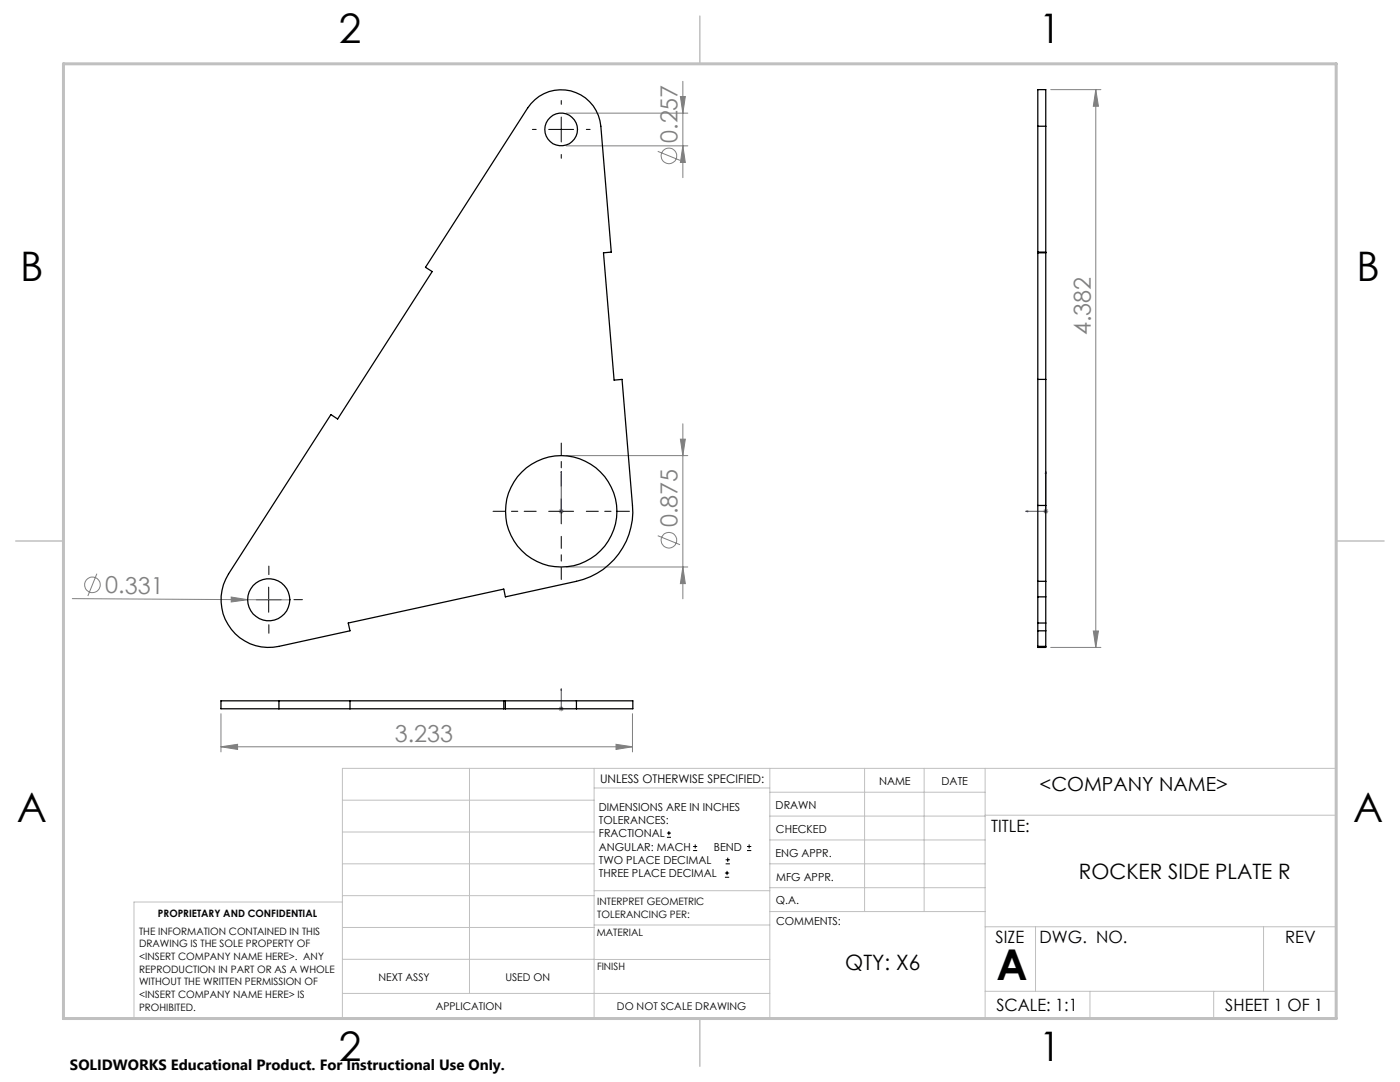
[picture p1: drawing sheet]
<svg xmlns="http://www.w3.org/2000/svg" width="279mm" height="216mm" viewBox="0 0 279 216" stroke-linecap="round" stroke-linejoin="round" font-family="sans-serif">
<g fill="none" stroke="#808080" stroke-width=".2">
<path d="M135.8 19.3h1l-.5 3.3zM136.3 16.2v19.3M209.7 17.9h10M218.7 17.9l.5 3.3h-1zM218.7 17.9v111.3M113 22.6h24.3M113 29.1h24.3M131.3 30.2l4.4 1.8M136.3 29.1l.5 3.3h-1zM113 90.9h24.3M135.8 87.6h1l-.5 3.3zM136.3 84.6v34.9"/>
<path d="M14.4 119.5l35 .2M19.3 114.5l-1.8 4.4M46.1 119.1l3.3 .6-3.3 .4zM49.4 119.7h8.5M111.5 102h1M111.7 101.7l.7 .7M112 101.5v1.1M112.4 101.7l-.7 .7M113 113.1h24.3M131.3 106.9l4.4 1.8M136.3 113.1l.5 3.4h-1zM208.2 102h1"/>
<path d="M208.4 101.7l.7 .7M208.7 101.5v1.1M209.1 101.7l-.7 .7M209.7 129.2h10M218.2 125.9h1l-.5 3.3zM44.1 149l3.3-.5v1zM44.1 142.4v7.6M44.1 149h82.1M111.5 141.4h1M111.7 141.1l.7 .7M112 140.9v1M112.4 141.1l-.7 .7"/>
<path d="M122.9 148.5l3.3 .5-3.3 .5zM126.2 142.4v7.6"/>
<circle cx="133.5" cy="31.1" r="1.56"/>
<circle cx="18.5" cy="116.7" r="1.55"/>
<circle cx="133.5" cy="107.8" r="1.56"/>
</g>
<g fill="none" stroke="#000" stroke-width=".2">
<path d="M109.5 25.8h5M112 23.4v4.9M112 99.6v4.9M51.2 119.7h4.9M53.6 117.2v5M109.5 102h5M133.1 167.1h.8M133.1 166.2h.8M133.5 165.8v.9M138.3 169.7h.8M138.3 168.9h.8M138.7 168.5v.8"/>
<path d="M144.7 175h.8M144.7 174.2h.8M144.8 172.4h.9M144.8 171.6h.9M145.1 173.8v.8M145.2 171.1v.9M149.1 169.7h.8M149.1 168.9h.8M149.5 168.5v.8"/>
</g>
<path d="M112 94.1v.4v-.4M112 94.1v7.9M208.7 94.1v7.9h-4M208.7 94.1l.1 .4h-.2zM112 102v.1zM112 102h.1M204.7 102h.4v.1zM112 137.4v.4v-.4M112 137.4v4M112 141.3v.2zM112 141.4h.1" fill="none" stroke="#00f" stroke-width=".2"/>
<path d="M112 97v-8.6M107 102h-8.6M112 107v8.6M117 102h8.6" fill="none" stroke="#000" stroke-width=".2" stroke-dasharray="15.2 1.3 1.3 1.3" stroke-dashoffset="12.8"/>
<path d="M107 25.8h-.8M112 20.8v-.7M112 30.8v.8M117 25.8h.8M48.7 119.7h-1.7M53.7 114.7v-1.7M58.7 119.7h1.7M53.7 124.7v1.7" fill="none" stroke="#000" stroke-width=".2" stroke-dasharray="15.2 1.3 1.3 1.3"/>
<g fill="none" stroke="#c0c0c0" stroke-width=".2">
<path d="M68.3 159.7h50.3M93.7 153.3v44.9M118.6 153.3v49.9M118.6 157.2h35M153.6 153.3v49.9M153.6 158.1h43M172.5 153.3v28.6M184.4 153.3v28.6M196.6 153.3v49.9M68.3 180h-41.6v23.2h240v-49.9h-198.4v49.9M68.3 166h50.3M68.3 178.7h50.3"/>
<path d="M68.3 172.4h50.3M118.6 177.7h35M153.6 162.8h43M153.6 177.1h43M153.6 172.4h43M153.6 167.6h43M196.6 162.7h70.1M68.3 198.2h85.3M68.3 191.4l85.3 .1M68.3 185.1h50.3M118.6 184.6h35M153.6 181.9h43"/>
<path d="M196.6 184.9h70.1M196.6 197.8h70.1M206.7 184.9v12.9M217.5 197.8v5.4M242.2 197.8v5.4M252.2 184.9v12.9"/>
</g>
<path d="M139.7 3.2v9.5M3.1 107.9h9.6M266.7 107.9h9.5M139.7 203.2v9.6" fill="none" stroke="#c0c0c0" stroke-width=".3"/>
<path d="M12.7 12.7h254v190.5h-254z" fill="none" stroke="#c0c0c0" stroke-width=".6"/>
<g fill="#00f">
<path d="M112 102v.1zM112 94.1v.4z"/>
<path d="M204.7 102l.4 .1v-.1zM208.7 94.1l-.1 .4h.2z"/>
<path d="M112 137.4v.4zM112 141.3v.2z"/>
</g>
<g fill="#808080">
<path d="M46.1 119.1l3.3 .6-3.3 .4z"/>
<path d="M44.1 149l3.3-.5v1zM122.9 148.5l3.3 .5-3.3 .5z"/>
<path d="M135.8 19.3h1l-.5 3.3zM136.3 29.1l.5 3.3h-1zM135.8 87.6h1l-.5 3.3zM136.3 113.1l.5 3.4h-1zM218.7 17.9l.5 3.3h-1zM218.2 125.9h1l-.5 3.3z"/>
</g>
<g fill="none" stroke="#000" stroke-width=".25">
<path d="M106 20.7a7.9 7.9 0 0 1 8.4-2.4 7.9 7.9 0 0 1 5.5 6.9l2.1 25.1-1.6 .1 2.2 25.4 1.5-.1 2.1 25.2a14.3 14.3 0 0 1-11.2 15.1l-14.1 3.1-.4-1.6-31 6.8 .3 1.6-14.1 3.1a9.5 9.5 0 0 1-9.9-3.9 9.5 9.5 0 0 1-.2-10.6l20.4-31.8 1.4 .9 18.9-29.4-1.4-.9zM207.1 25.2v-7.3h1.6v7.3M207.1 25.2v75.7M207.1 25.2h1.6M208.7 25.2v75.7M207.1 50.4h1.6M207.1 50.3h1.6M207.1 75.7h1.6M207.1 100.9v15.1M207.1 116h1.6M207.1 100.9h1.6M207.1 116v13"/>
<path d="M207.1 119.1h1.6M208.7 100.9v15.1M208.7 116v13M55.7 139.8h-11.6v1.6h11.6M55.7 139.8v1.6M55.7 139.8h59.3M69.8 139.8v1.6M100.5 139.8v1.6M100.9 139.8v1.6M115 139.8h11.3v1.6h-11.3M115 139.8v1.6M207.1 129v.2h1.6v-.2"/>
<path d="M207.1 124.3h1.6M207.1 125.9h1.6M207.1 129h1.6M55.7 141.4h59.3"/>
<circle cx="112" cy="25.8" r="3.3"/>
<circle cx="53.7" cy="119.7" r="4.2"/>
<circle cx="112" cy="102" r="11.1"/>
</g>
<text font-size="8.5" x="198.9" y="195.5">A</text>
<g font-size="8.1">
<text x="67.6" y="8.5">2</text>
<text x="207.3" y="8.5">1</text>
<text x="4" y="56.2">B</text>
<text x="270.7" y="56.2">B</text>
<text x="3.3" y="164.1">A</text>
<text x="270" y="164.1">A</text>
<text x="67.6" y="211.7">2</text>
<text x="207.3" y="211.7">1</text>
</g>
<g font-size="4.7" fill="#808080">
<text x="135.2" y="28.5" transform="rotate(-90 135.2 28.5)">0.257</text>
<text x="217.7" y="66.9" transform="rotate(-90 217.7 66.9)">4.382</text>
<text x="135.2" y="105.2" transform="rotate(-90 135.2 105.2)">0.875</text>
<text x="21" y="118.4">0.331</text>
<text x="78.8" y="148">3.233</text>
</g>
<g font-size="4.2">
<text x="215.3" y="175.3">ROCKER SIDE PLATE R</text>
<text x="168.7" y="193.5">QTY: X6</text>
</g>
<text font-size="3.9" x="207.5" y="157.8">&lt;COMPANY NAME&gt;</text>
<g font-size="3.4">
<text x="197.8" y="166">TITLE:</text>
<text x="198.7" y="188.1">SIZE</text>
<text x="207.5" y="188.1">DWG. NO.</text>
<text x="256.5" y="188.2">REV</text>
<text x="198.8" y="201.7">SCALE: 1:1</text>
<text x="244.5" y="201.7">SHEET 1 OF 1</text>
</g>
<text font-size="3" x="14" y="213.5">SOLIDWORKS Educational Product. For Instructional Use Only.</text>
<text font-size="2.4" x="119.8" y="156.2">UNLESS OTHERWISE SPECIFIED:</text>
<g font-size="2.2">
<text x="119.5" y="161.8">DIMENSIONS ARE IN INCHES</text>
<text x="154.8" y="161.4">DRAWN</text>
<text x="175.4" y="156.6">NAME</text>
<text x="187.9" y="156.7">DATE</text>
<text x="119.5" y="164.4">TOLERANCES:</text>
<text x="119.5" y="167.1">FRACTIONAL</text>
<text x="154.9" y="166.3">CHECKED</text>
<text x="119.5" y="169.7">ANGULAR: MACH</text>
<text x="119.5" y="172.4">TWO PLACE DECIMAL</text>
<text x="142.5" y="169.7">BEND</text>
<text x="154.8" y="170.9">ENG APPR.</text>
<text x="119.5" y="175">THREE PLACE DECIMAL</text>
<text x="154.9" y="175.7">MFG APPR.</text>
<text x="154.9" y="180.4">Q.A.</text>
<text x="154.9" y="184.6">COMMENTS:</text>
</g>
<g font-size="2.1">
<text x="75.5" y="195.7">NEXT ASSY</text>
<text x="100.9" y="195.7">USED ON</text>
<text x="86.9" y="201.5">APPLICATION</text>
<text x="123.1" y="201.6">DO NOT SCALE DRAWING</text>
</g>
<g font-size="2">
<text x="31.5" y="182.9">PROPRIETARY AND CONFIDENTIAL</text>
<text x="119.2" y="180.6">INTERPRET GEOMETRIC</text>
<text x="119.2" y="183.1">TOLERANCING PER:</text>
<text x="27.8" y="186.5">THE INFORMATION CONTAINED IN THIS</text>
<text x="27.8" y="189">DRAWING IS THE SOLE PROPERTY OF</text>
<text x="27.8" y="191.6">&lt;INSERT COMPANY NAME HERE&gt;. ANY</text>
<text x="119.1" y="186.7">MATERIAL</text>
<text x="27.8" y="194.1">REPRODUCTION IN PART OR AS A WHOLE</text>
<text x="27.8" y="196.6">WITHOUT THE WRITTEN PERMISSION OF</text>
<text x="119.1" y="193.5">FINISH</text>
<text x="27.8" y="199.1">&lt;INSERT COMPANY NAME HERE&gt; IS</text>
<text x="27.8" y="201.7">PROHIBITED.</text>
</g>
</svg>
